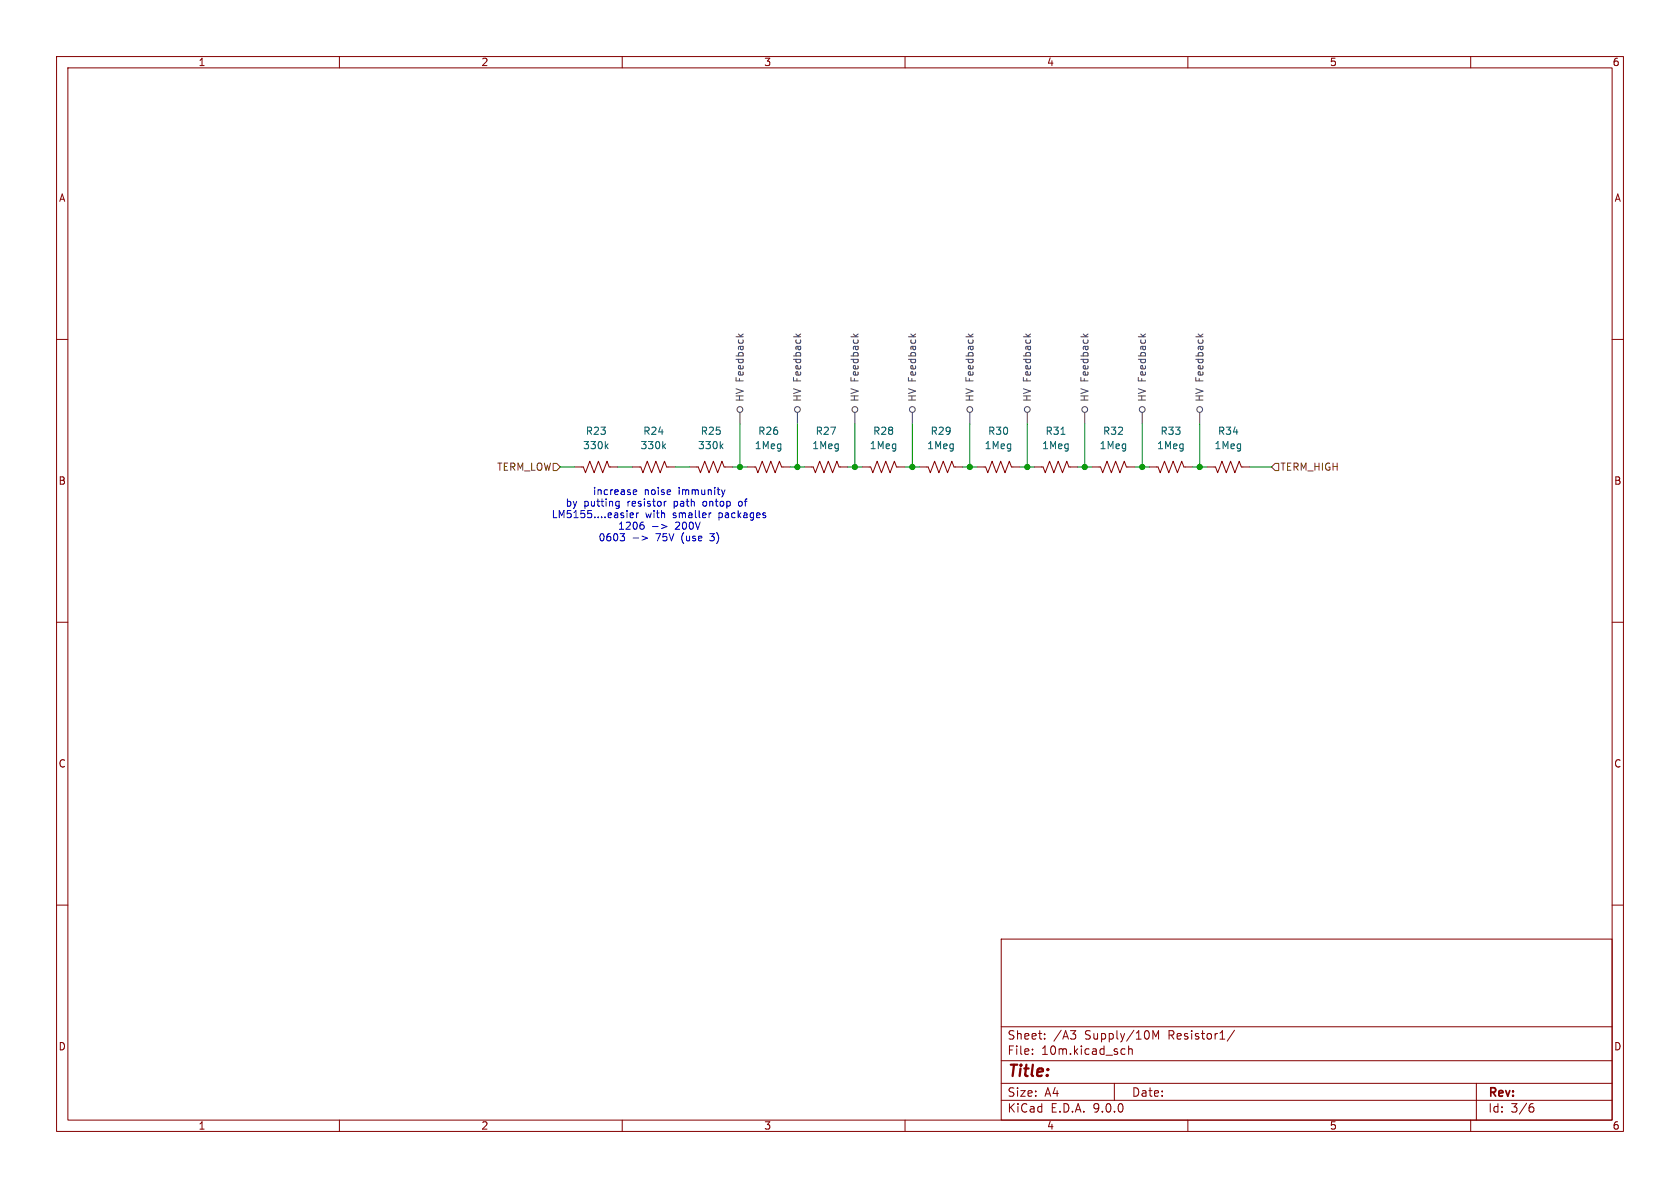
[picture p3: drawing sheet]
<svg xmlns="http://www.w3.org/2000/svg" width="297mm" height="210mm" viewBox="0 0 297 210" stroke-linecap="round" stroke-linejoin="round" font-family="sans-serif">
<g fill="none" stroke="#840000" stroke-width=".18">
<path d="M10 10h277v190h-277zM12 12h273v186h-273zM60 10v2M110 10v2M160 10v2M210 10v2M260 10v2M10 60h2M285 60h2M101.6 82.6h1.5l.4 1 .8-2.1 .7 2.1 .8-2.1 .8 2.1 .7-2.1 .4 1.1h1.5M111.8 82.6h1.5l.4 1 .7-2.1 .8 2.1 .8-2.1 .7 2.1 .8-2.1 .4 1.1h1.5M121.9 82.6h1.5l.4 1 .8-2.1 .7 2.1 .8-2.1 .8 2.1 .7-2.1 .4 1.1h1.5"/>
<path d="M132.1 82.6h1.5l.4 1 .7-2.1 .8 2.1 .8-2.1 .7 2.1 .8-2.1 .4 1.1h1.5M142.2 82.6h1.6l.3 1 .8-2.1 .8 2.1 .7-2.1 .8 2.1 .8-2.1 .3 1.1h1.6M152.4 82.6h1.5l.4 1 .8-2.1 .7 2.1 .8-2.1 .8 2.1 .7-2.1 .4 1.1h1.5M162.6 82.6h1.5l.4 1 .7-2.1 .8 2.1 .8-2.1 .7 2.1 .8-2.1 .4 1.1h1.5M172.7 82.6h1.5l.4 1 .8-2.1 .7 2.1 .8-2.1 .8 2.1 .7-2.1 .4 1.1h1.5M182.9 82.6h1.5l.4 1 .7-2.1 .8 2.1 .8-2.1 .7 2.1 .8-2.1 .4 1.1h1.5M193 82.6h1.6l.3 1 .8-2.1 .8 2.1 .7-2.1 .8 2.1 .8-2.1 .3 1.1h1.6M203.2 82.6h1.5l.4 1 .8-2.1 .7 2.1 .8-2.1 .8 2.1 .7-2.1 .4 1.1h1.5M213.4 82.6h1.5l.4 1 .7-2.1 .8 2.1 .8-2.1 .7 2.1 .8-2.1 .4 1.1h1.5M10 110h2M285 110h2M10 160h2"/>
<path d="M177 166h108v32h-108zM285 160h2M60 198v2M110 198v2M160 198v2M177 194.5h108M177 191.5h108M177 187.5h108M177 181.5h108M182.5 186.3v.1M182.5 185.5v.1M184.7 183.6v.1"/>
<path d="M184.7 182.8v.1M189.2 182.2h1l-.5 .6M189.9 182.8l.3 .3v.3l-.3 .3M197 191.5v3M198.5 185.4l.4 .1M198.9 186.3l-.4 .1M199.5 185.5l.2-.1 .4 .1 .1 .9M199.5 184.9v1.5M203.8 183.7v-1.5l.5 1.1 .5-1.1v1.5M210 198v2M218.2 182.1l-1.2 2M260 198v2"/>
<path d="M261 191.5v6.5M270.6 195.7h.4l.2 .3-.1 .5-.5 .1M271 195.1l-.4 .1"/>
</g>
<path d="M107.1 78.8l.4 .5M107.5 78.5l-.5 .5M117.3 78.8l.4 .5M117.7 78.5l-.5 .5M127.5 78.8l.3 .5M127.8 78.5l-.5 .5M187.6 76.8h.7" fill="none" stroke="#006464" stroke-width=".18"/>
<g fill="none" stroke="#484848" stroke-width=".18">
<path d="M130.5 59l.5 .5M131.4 59l-.5 .4M140.7 59l.5 .5M141.5 59l-.4 .4M150.9 59l.4 .5M151.7 59l-.5 .4M161 59l.5 .5M161.9 59l-.5 .4M171.2 59l.5 .5M172 59l-.5 .4M181.3 59l.5 .5M182.2 59l-.5 .4"/>
<path d="M191.5 59l.5 .5M192.3 59l-.4 .4M201.7 59l.4 .5M202.5 59l-.5 .4M211.8 59l.5 .5M212.7 59l-.5 .4M130.8 72.9v2M141 72.9v2M151.1 72.9v2M161.3 72.9v2M171.4 72.9v2M181.6 72.9v2"/>
<path d="M191.8 72.9v2M201.9 72.9v2M212.1 72.9v2"/>
<circle cx="130.8" cy="72.4" r=".51"/>
<circle cx="141" cy="72.4" r=".51"/>
<circle cx="151.1" cy="72.4" r=".51"/>
<circle cx="161.3" cy="72.4" r=".51"/>
<circle cx="171.5" cy="72.4" r=".51"/>
<circle cx="181.6" cy="72.4" r=".51"/>
<circle cx="191.8" cy="72.4" r=".51"/>
<circle cx="201.9" cy="72.4" r=".51"/>
<circle cx="212.1" cy="72.4" r=".51"/>
</g>
<path d="M97.8 81.9h.6l.7 .7-.7 .6h-.6zM225.4 81.9h.7v1.3h-.7l-.6-.6z" fill="none" stroke="#725600" stroke-width=".18"/>
<g fill="none" stroke="#009600" stroke-width=".18">
<path d="M130.8 74.9v7.7M141 74.9v7.7M151.1 74.9v7.7M161.3 74.9v7.7M171.4 74.9v7.7M181.6 74.9v7.7M191.8 74.9v7.7M201.9 74.9v7.7M212.1 74.9v7.7M99.1 82.6h2.5M109.2 82.6h2.6M119.4 82.6h2.5"/>
<path d="M129.5 82.6h2.6M139.7 82.6h2.5M149.9 82.6h2.5M160 82.6h2.6M170.2 82.6h2.5M180.3 82.6h2.6M190.5 82.6h2.5M200.7 82.6h2.5M210.8 82.6h2.6M221 82.6h3.8"/>
</g>
<g fill="none" stroke="#0000c2" stroke-width=".18">
<path d="M109 89.4h.4M109 88.7h.4M109.4 88.6v1.1l-.1 .1-.3 .1M110.2 94.8l.2 .3v.3l-.2 .2M110.4 94.3l-.4 .5M111.4 91.1l.6-.1-.1-.3h-.3l-.2 .2v.6h.5M111.9 95.1h1M112 87l.6-.1-.1-.3h-.4l-.1 .2v.6h.5M112.5 90.7v.8M112.9 90.7l-.4 .2M113.5 94.8l1 .3-1 .4M113.6 92.8l.3 .2v.3l-.3 .3"/>
<path d="M116.9 92.7l1 .4-1 .3M117.8 88.6l-.4 .3M125.5 90.7l-.1 .2M127.6 86.6l.3 .8M127.9 87.4l-.2 .4M128.2 86.6l-.3 .8M130.7 88.7l-.1 .2 .1 .5"/>
</g>
<g fill="#009600" stroke="#009600" stroke-width=".18">
<circle cx="212.1" cy="82.6" r=".46"/>
<circle cx="201.9" cy="82.6" r=".46"/>
<circle cx="191.8" cy="82.6" r=".46"/>
<circle cx="181.6" cy="82.6" r=".46"/>
<circle cx="151.1" cy="82.6" r=".46"/>
<circle cx="171.4" cy="82.6" r=".46"/>
<circle cx="161.3" cy="82.6" r=".46"/>
<circle cx="141" cy="82.6" r=".46"/>
<circle cx="130.8" cy="82.6" r=".46"/>
</g>
<text font-size="2.8" fill="#840000" x="178" y="190.9">Title:</text>
<g font-size="2.1" fill="#840000">
<text x="178" y="184">Sheet:</text>
<text x="186.2" y="184">/A3</text>
<text x="191.8" y="184">Supply/10M</text>
<text x="206.7" y="184">Resistor1/</text>
<text x="178" y="186.7">File:</text>
<text x="184.1" y="186.7">10m.kicad_sch</text>
<text x="178" y="196.9">KiCad</text>
<text x="178" y="194.1">Size:</text>
<text x="184.7" y="194.1">A4</text>
<text x="185.7" y="196.9">E.D.A.</text>
<text x="193.3" y="196.9">9.0.0</text>
<text x="200" y="194.1">Date:</text>
<text x="263" y="194.3">Rev:</text>
<text x="263" y="196.9">Id:</text>
<text x="267.1" y="196.9">3/6</text>
</g>
<g font-size="1.8" fill="#840000">
<text x="35" y="11.9">1</text>
<text x="85" y="11.9">2</text>
<text x="135" y="11.9">3</text>
<text x="185" y="11.9">4</text>
<text x="235" y="11.9">5</text>
<text x="285" y="11.9">6</text>
<text x="10.3" y="35.9">A</text>
<text x="285.3" y="35.9">A</text>
<text x="10.3" y="85.9">B</text>
<text x="285.3" y="85.9">B</text>
<text x="10.3" y="135.9">C</text>
<text x="285.3" y="135.9">C</text>
<text x="10.3" y="185.9">D</text>
<text x="285.3" y="185.9">D</text>
<text x="35" y="199.9">1</text>
<text x="85" y="199.9">2</text>
<text x="135" y="199.9">3</text>
<text x="185" y="199.9">4</text>
<text x="235" y="199.9">5</text>
<text x="285" y="199.9">6</text>
</g>
<g font-size="1.8" fill="#484848">
<text x="131.7" y="71.1" transform="rotate(-90 131.7 71.1)">HV Feedback</text>
<text x="141.8" y="71.1" transform="rotate(-90 141.8 71.1)">HV Feedback</text>
<text x="152" y="71.1" transform="rotate(-90 152 71.1)">HV Feedback</text>
<text x="162.2" y="71.1" transform="rotate(-90 162.2 71.1)">HV Feedback</text>
<text x="172.3" y="71.1" transform="rotate(-90 172.3 71.1)">HV Feedback</text>
<text x="182.5" y="71.1" transform="rotate(-90 182.5 71.1)">HV Feedback</text>
<text x="192.6" y="71.1" transform="rotate(-90 192.6 71.1)">HV Feedback</text>
<text x="202.8" y="71.1" transform="rotate(-90 202.8 71.1)">HV Feedback</text>
<text x="213" y="71.1" transform="rotate(-90 213 71.1)">HV Feedback</text>
</g>
<g font-size="1.8" fill="#006464">
<text x="103.5" y="77.1">R23</text>
<text x="113.6" y="77.1">R24</text>
<text x="123.8" y="77.1">R25</text>
<text x="133.9" y="77.1">R26</text>
<text x="144.1" y="77.1">R27</text>
<text x="154.3" y="77.1">R28</text>
<text x="164.4" y="77.1">R29</text>
<text x="174.6" y="77.1">R30</text>
<text x="184.7" y="77.1">R31</text>
<text x="194.9" y="77.1">R32</text>
<text x="205.1" y="77.1">R33</text>
<text x="215.2" y="77.1">R34</text>
<text x="103" y="79.6">330k</text>
<text x="113.1" y="79.6">330k</text>
<text x="123.3" y="79.6">330k</text>
<text x="133.3" y="79.6">1Meg</text>
<text x="143.5" y="79.6">1Meg</text>
<text x="153.7" y="79.6">1Meg</text>
<text x="163.8" y="79.6">1Meg</text>
<text x="174" y="79.6">1Meg</text>
<text x="184.1" y="79.6">1Meg</text>
<text x="194.3" y="79.6">1Meg</text>
<text x="204.5" y="79.6">1Meg</text>
<text x="214.6" y="79.6">1Meg</text>
</g>
<g font-size="1.8" fill="#725600">
<text x="87.8" y="83.4">TERM_LOW</text>
<text x="226.3" y="83.4">TERM_HIGH</text>
</g>
<g font-size="1.8" fill="#0000c2">
<text x="99.9" y="89.8">by</text>
<text x="103.2" y="89.8">putting</text>
<text x="104.7" y="87.7">increase</text>
<text x="111" y="89.8">resistor</text>
<text x="113.9" y="87.7">noise</text>
<text x="119.4" y="89.8">path</text>
<text x="120.1" y="87.7">immunity</text>
<text x="124.7" y="89.8">ontop</text>
<text x="131.2" y="89.8">of</text>
<text x="97.4" y="91.8">LM5155....easier</text>
<text x="105.7" y="95.9">0603</text>
<text x="109.2" y="93.8">1206</text>
<text x="114.1" y="91.8">with</text>
<text x="115.2" y="93.8">-&gt;</text>
<text x="116" y="95.9">75V</text>
<text x="119.1" y="91.8">smaller</text>
<text x="119.5" y="93.8">200V</text>
<text x="120.7" y="95.9">(use</text>
<text x="126" y="95.9">3)</text>
<text x="127.3" y="91.8">packages</text>
</g>
</svg>
